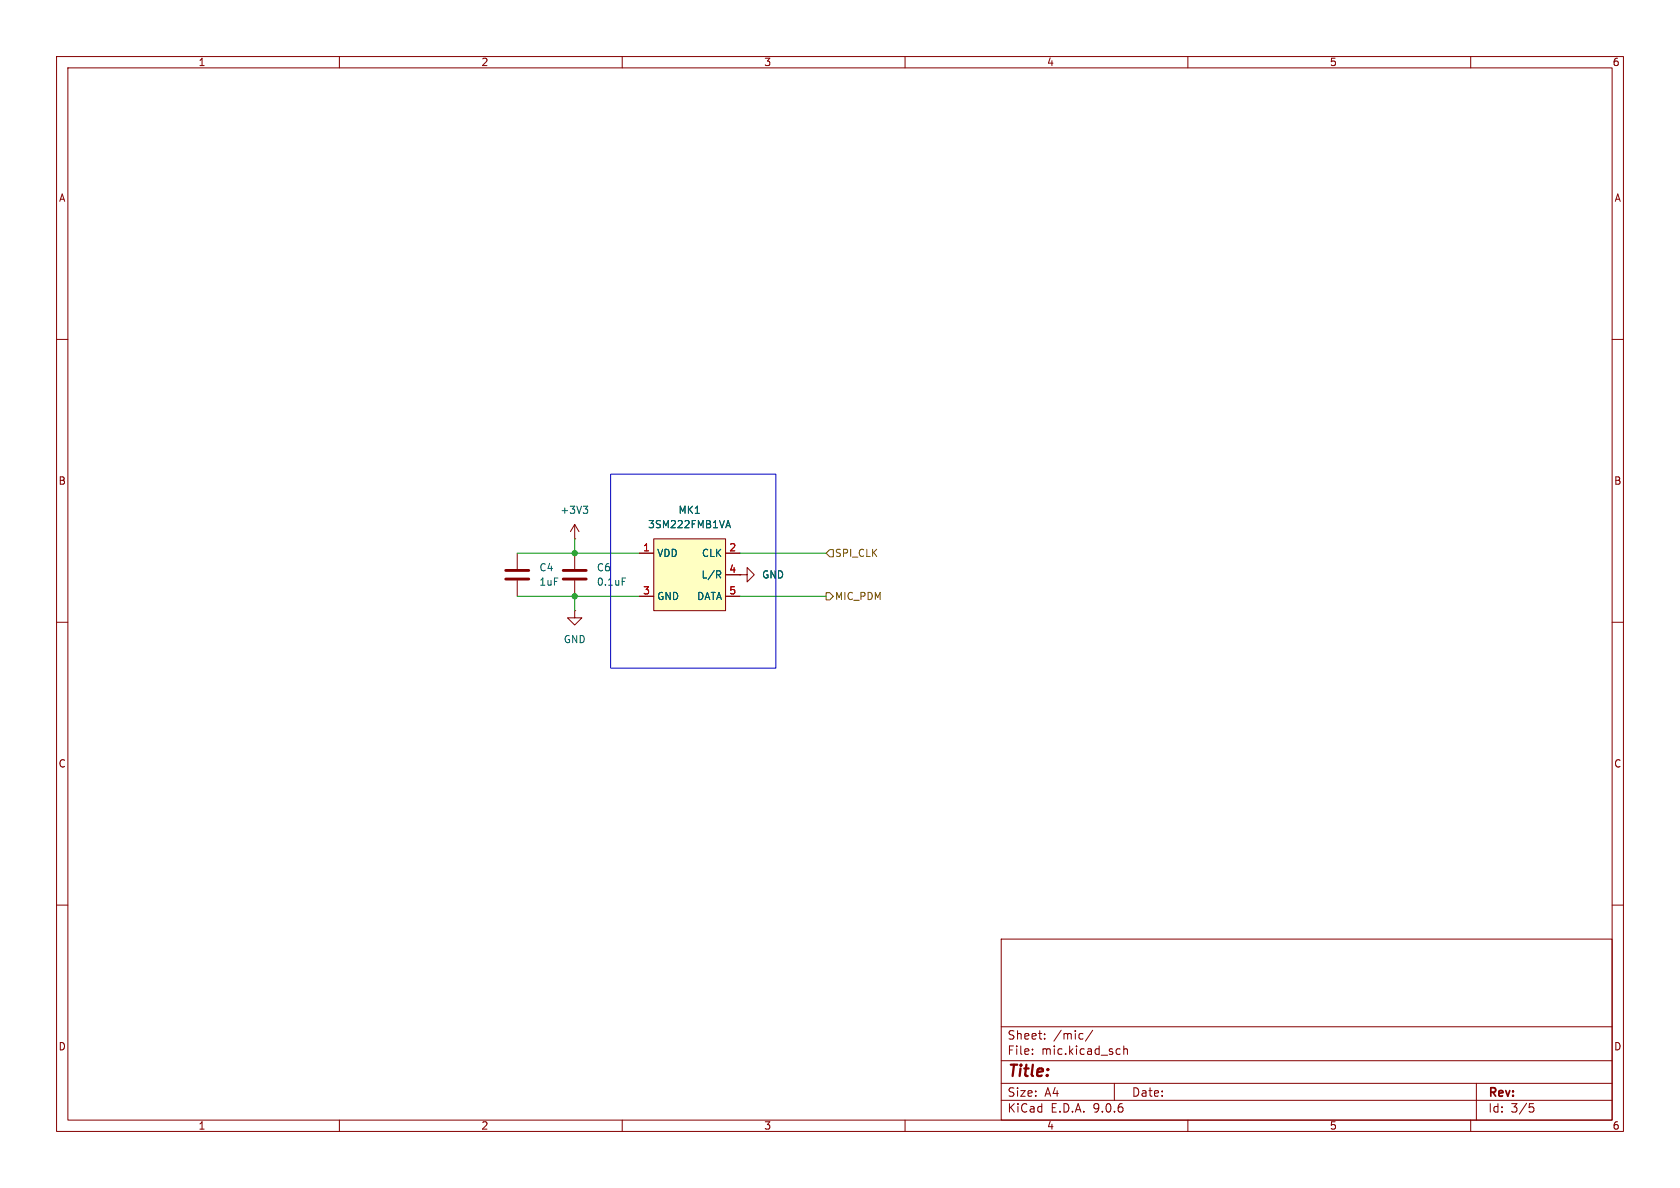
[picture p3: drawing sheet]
(kicad_sch
 (version 20250114)
 (generator "eeschema")
 (generator_version "9.0")
 (paper "A4")
 (lib_symbols
  (symbol "3SM222FMB1VA:_1" (exclude_from_sim no) (in_bom yes) (on_board yes)
   (property "Reference" "MK" (at 0 0 0) (effects (font (size 1.27 1.27))))
   (property "Value" "3SM222FMB1VA" (at 0 0 0) (effects (font (size 1.27 1.27))))
   (property "Footprint" "" (at 0 0 0) (effects (font (size 1.27 1.27)) (hide yes)))
   (property "Datasheet" "https://mm.digikey.com/Volume0/opasdata/d220001/medias/docus/6403/3SM222FMB1VA.PDF" (at 0 0 0) (effects (font (size 1.27 1.27)) (hide yes)))
   (property "Description" "3SM222FMB1VA MEMS Microphone IC" (at 0 0 0) (effects (font (size 1.27 1.27)) (hide yes)))
   (symbol "_1_0_1"
    (rectangle (start -6.35 -1.27) (end 6.35 -13.97) (stroke (width 0) (type default)) (fill (type color) (color 255 255 194 1))))
   (symbol "_1_1_1"
    (pin power_in line (at -8.89 -3.81 0) (length 2.54) (name "VDD" (effects (font (size 1.27 1.27)))) (number "1" (effects (font (size 1.27 1.27)))))
    (pin power_out line (at -8.89 -11.43 0) (length 2.54) (name "GND" (effects (font (size 1.27 1.27)))) (number "3" (effects (font (size 1.27 1.27)))))
    (pin input line (at 8.89 -3.81 180) (length 2.54) (name "CLK" (effects (font (size 1.27 1.27)))) (number "2" (effects (font (size 1.27 1.27)))))
    (pin input line (at 8.89 -7.62 180) (length 2.54) (name "L/R" (effects (font (size 1.27 1.27)))) (number "4" (effects (font (size 1.27 1.27)))))
    (pin output line (at 8.89 -11.43 180) (length 2.54) (name "DATA" (effects (font (size 1.27 1.27)))) (number "5" (effects (font (size 1.27 1.27))))))
   (embedded_fonts no))
  (symbol "Device:C"
   (pin_numbers (hide yes))
   (pin_names
    (offset 0.254)) (exclude_from_sim no) (in_bom yes) (on_board yes)
   (property "Reference" "C" (at 0.635 2.54 0) (effects (font (size 1.27 1.27)) (justify left)))
   (property "Value" "C" (at 0.635 -2.54 0) (effects (font (size 1.27 1.27)) (justify left)))
   (property "Footprint" "" (at 0.9652 -3.81 0) (effects (font (size 1.27 1.27)) (hide yes)))
   (property "Datasheet" "~" (at 0 0 0) (effects (font (size 1.27 1.27)) (hide yes)))
   (property "Description" "Unpolarized capacitor" (at 0 0 0) (effects (font (size 1.27 1.27)) (hide yes)))
   (symbol "C_0_1"
    (polyline (pts (xy -2.032 0.762) (xy 2.032 0.762)) (stroke (width 0.508) (type default)) (fill (type none)))
    (polyline (pts (xy -2.032 -0.762) (xy 2.032 -0.762)) (stroke (width 0.508) (type default)) (fill (type none))))
   (symbol "C_1_1"
    (pin passive line (at 0 3.81 270) (length 2.794) (name "~" (effects (font (size 1.27 1.27)))) (number "1" (effects (font (size 1.27 1.27)))))
    (pin passive line (at 0 -3.81 90) (length 2.794) (name "~" (effects (font (size 1.27 1.27)))) (number "2" (effects (font (size 1.27 1.27))))))
   (embedded_fonts no))
  (symbol "power:+3V3"
   (power)
   (pin_numbers (hide yes))
   (pin_names
    (offset 0) (hide yes)) (exclude_from_sim no) (in_bom yes) (on_board yes)
   (property "Reference" "#PWR" (at 0 -3.81 0) (effects (font (size 1.27 1.27)) (hide yes)))
   (property "Value" "+3V3" (at 0 3.556 0) (effects (font (size 1.27 1.27))))
   (property "Footprint" "" (at 0 0 0) (effects (font (size 1.27 1.27)) (hide yes)))
   (property "Datasheet" "" (at 0 0 0) (effects (font (size 1.27 1.27)) (hide yes)))
   (property "Description" "Power symbol creates a global label with name \"+3V3\"" (at 0 0 0) (effects (font (size 1.27 1.27)) (hide yes)))
   (symbol "+3V3_0_1"
    (polyline (pts (xy -0.762 1.27) (xy 0 2.54)) (stroke (width 0) (type default)) (fill (type none)))
    (polyline (pts (xy 0 2.54) (xy 0.762 1.27)) (stroke (width 0) (type default)) (fill (type none)))
    (polyline (pts (xy 0 0) (xy 0 2.54)) (stroke (width 0) (type default)) (fill (type none))))
   (symbol "+3V3_1_1"
    (pin power_in line (at 0 0 90) (length 0) (name "~" (effects (font (size 1.27 1.27)))) (number "1" (effects (font (size 1.27 1.27))))))
   (embedded_fonts no))
  (symbol "power:GND"
   (power)
   (pin_numbers (hide yes))
   (pin_names
    (offset 0) (hide yes)) (exclude_from_sim no) (in_bom yes) (on_board yes)
   (property "Reference" "#PWR" (at 0 -6.35 0) (effects (font (size 1.27 1.27)) (hide yes)))
   (property "Value" "GND" (at 0 -3.81 0) (effects (font (size 1.27 1.27))))
   (property "Footprint" "" (at 0 0 0) (effects (font (size 1.27 1.27)) (hide yes)))
   (property "Datasheet" "" (at 0 0 0) (effects (font (size 1.27 1.27)) (hide yes)))
   (property "Description" "Power symbol creates a global label with name \"GND\" , ground" (at 0 0 0) (effects (font (size 1.27 1.27)) (hide yes)))
   (symbol "GND_0_1"
    (polyline (pts (xy 0 0) (xy 0 -1.27) (xy 1.27 -1.27) (xy 0 -2.54) (xy -1.27 -1.27) (xy 0 -1.27)) (stroke (width 0) (type default)) (fill (type none))))
   (symbol "GND_1_1"
    (pin power_in line (at 0 0 270) (length 0) (name "~" (effects (font (size 1.27 1.27)))) (number "1" (effects (font (size 1.27 1.27))))))
   (embedded_fonts no)))
 (rectangle
  (start 107.95 83.82)
  (end 137.16 118.11)
  (stroke (width 0) (type default))
  (fill (type none)))
 (junction
  (at 101.6 105.41)
  (diameter 0)
  (color 0 0 0 0))
 (junction
  (at 101.6 97.79)
  (diameter 0)
  (color 0 0 0 0))
 (wire
  (pts (xy 130.81 105.41) (xy 146.05 105.41))
  (stroke (width 0) (type default)))
 (wire
  (pts (xy 91.44 105.41) (xy 101.6 105.41))
  (stroke (width 0) (type default)))
 (wire
  (pts (xy 130.81 97.79) (xy 146.05 97.79))
  (stroke (width 0) (type default)))
 (wire
  (pts (xy 91.44 97.79) (xy 101.6 97.79))
  (stroke (width 0) (type default)))
 (wire
  (pts (xy 101.6 105.41) (xy 113.03 105.41))
  (stroke (width 0) (type default)))
 (wire
  (pts (xy 101.6 107.95) (xy 101.6 105.41))
  (stroke (width 0) (type default)))
 (wire
  (pts (xy 101.6 97.79) (xy 113.03 97.79))
  (stroke (width 0) (type default)))
 (wire
  (pts (xy 101.6 95.25) (xy 101.6 97.79))
  (stroke (width 0) (type default)))
 (hierarchical_label "MIC_PDM"
  (shape output)
  (at 146.05 105.41 0)
  (effects (font (size 1.27 1.27)) (justify left)))
 (hierarchical_label "SPI_CLK"
  (shape input)
  (at 146.05 97.79 0)
  (effects (font (size 1.27 1.27)) (justify left)))
 (symbol
  (lib_id "Device:C")
  (at 101.6 101.6 0)
  (unit 1)
  (exclude_from_sim no)
  (in_bom yes)
  (on_board yes)
  (dnp no)
  (fields_autoplaced yes)
  (property "Reference" "C6" (at 105.41 100.3299 0) (effects (font (size 1.27 1.27)) (justify left)))
  (property "Value" "0.1uF" (at 105.41 102.8699 0) (effects (font (size 1.27 1.27)) (justify left)))
  (property "Footprint" "Capacitor_SMD:C_0402_1005Metric" (at 102.5652 105.41 0) (effects (font (size 1.27 1.27)) (hide yes)))
  (property "Datasheet" "~" (at 101.6 101.6 0) (effects (font (size 1.27 1.27)) (hide yes)))
  (property "Description" "Unpolarized capacitor" (at 101.6 101.6 0) (effects (font (size 1.27 1.27)) (hide yes)))
  (property "Vendor" "https://www.lcsc.com/product-detail/C6119883.html" (at 101.6 101.6 0) (effects (font (size 1.27 1.27)) (hide yes)))
  (property "Est Cost" "0.002" (at 101.6 101.6 0) (effects (font (size 1.27 1.27)) (hide yes)))
  (property "AVAILABILITY" "" (at 101.6 101.6 0) (effects (font (size 1.27 1.27)) (hide yes)))
  (property "Availability" "" (at 101.6 101.6 0) (effects (font (size 1.27 1.27)) (hide yes)))
  (property "Check_prices" "" (at 101.6 101.6 0) (effects (font (size 1.27 1.27)) (hide yes)))
  (property "DESCRIPTION" "" (at 101.6 101.6 0) (effects (font (size 1.27 1.27)) (hide yes)))
  (property "Description_1" "" (at 101.6 101.6 0) (effects (font (size 1.27 1.27)) (hide yes)))
  (property "Est Cost AUD" "" (at 101.6 101.6 0) (effects (font (size 1.27 1.27)) (hide yes)))
  (property "MF" "" (at 101.6 101.6 0) (effects (font (size 1.27 1.27)) (hide yes)))
  (property "MP" "" (at 101.6 101.6 0) (effects (font (size 1.27 1.27)) (hide yes)))
  (property "PACKAGE" "" (at 101.6 101.6 0) (effects (font (size 1.27 1.27)) (hide yes)))
  (property "PRICE" "" (at 101.6 101.6 0) (effects (font (size 1.27 1.27)) (hide yes)))
  (property "Package" "" (at 101.6 101.6 0) (effects (font (size 1.27 1.27)) (hide yes)))
  (property "Price" "" (at 101.6 101.6 0) (effects (font (size 1.27 1.27)) (hide yes)))
  (property "SnapEDA_Link" "" (at 101.6 101.6 0) (effects (font (size 1.27 1.27)) (hide yes)))
  (property "Field6" "" (at 101.6 101.6 0) (effects (font (size 1.27 1.27)) (hide yes)))
  (pin "2")
  (pin "1"))
 (symbol
  (lib_id "power:+3V3")
  (at 101.6 95.25 0)
  (unit 1)
  (exclude_from_sim no)
  (in_bom yes)
  (on_board yes)
  (dnp no)
  (fields_autoplaced yes)
  (property "Reference" "#PWR022" (at 101.6 99.06 0) (effects (font (size 1.27 1.27)) (hide yes)))
  (property "Value" "+3V3" (at 101.6 90.17 0) (effects (font (size 1.27 1.27))))
  (property "Footprint" "" (at 101.6 95.25 0) (effects (font (size 1.27 1.27)) (hide yes)))
  (property "Datasheet" "" (at 101.6 95.25 0) (effects (font (size 1.27 1.27)) (hide yes)))
  (property "Description" "Power symbol creates a global label with name \"+3V3\"" (at 101.6 95.25 0) (effects (font (size 1.27 1.27)) (hide yes)))
  (pin "1"))
 (symbol
  (lib_id "3SM222FMB1VA:_1")
  (at 121.92 93.98 0)
  (unit 1)
  (exclude_from_sim no)
  (in_bom yes)
  (on_board yes)
  (dnp no)
  (fields_autoplaced yes)
  (property "Reference" "MK1" (at 121.92 90.17 0) (effects (font (size 1.27 1.27))))
  (property "Value" "3SM222FMB1VA" (at 121.92 92.71 0) (effects (font (size 1.27 1.27))))
  (property "Footprint" "3SM222FMB1VA:_1" (at 121.92 93.98 0) (effects (font (size 1.27 1.27)) (hide yes)))
  (property "Datasheet" "https://mm.digikey.com/Volume0/opasdata/d220001/medias/docus/6403/3SM222FMB1VA.PDF" (at 121.92 93.98 0) (effects (font (size 1.27 1.27)) (hide yes)))
  (property "Description" "3SM222FMB1VA MEMS Microphone IC" (at 121.92 93.98 0) (effects (font (size 1.27 1.27)) (hide yes)))
  (property "Est Cost" "0.33178" (at 121.92 93.98 0) (effects (font (size 1.27 1.27)) (hide yes)))
  (property "Vendor" "https://www.digikey.com.au/en/products/detail/3s-solid-state-system/3SM222FMB1VA/25559041" (at 121.92 93.98 0) (effects (font (size 1.27 1.27)) (hide yes)))
  (property "AVAILABILITY" "" (at 121.92 93.98 0) (effects (font (size 1.27 1.27)) (hide yes)))
  (property "Availability" "" (at 121.92 93.98 0) (effects (font (size 1.27 1.27)) (hide yes)))
  (property "Check_prices" "" (at 121.92 93.98 0) (effects (font (size 1.27 1.27)) (hide yes)))
  (property "DESCRIPTION" "" (at 121.92 93.98 0) (effects (font (size 1.27 1.27)) (hide yes)))
  (property "Description_1" "" (at 121.92 93.98 0) (effects (font (size 1.27 1.27)) (hide yes)))
  (property "Est Cost AUD" "" (at 121.92 93.98 0) (effects (font (size 1.27 1.27)) (hide yes)))
  (property "MF" "" (at 121.92 93.98 0) (effects (font (size 1.27 1.27)) (hide yes)))
  (property "MP" "" (at 121.92 93.98 0) (effects (font (size 1.27 1.27)) (hide yes)))
  (property "PACKAGE" "" (at 121.92 93.98 0) (effects (font (size 1.27 1.27)) (hide yes)))
  (property "PRICE" "" (at 121.92 93.98 0) (effects (font (size 1.27 1.27)) (hide yes)))
  (property "Package" "" (at 121.92 93.98 0) (effects (font (size 1.27 1.27)) (hide yes)))
  (property "Price" "" (at 121.92 93.98 0) (effects (font (size 1.27 1.27)) (hide yes)))
  (property "SnapEDA_Link" "" (at 121.92 93.98 0) (effects (font (size 1.27 1.27)) (hide yes)))
  (property "Field6" "" (at 121.92 93.98 0) (effects (font (size 1.27 1.27)) (hide yes)))
  (pin "3")
  (pin "4")
  (pin "2")
  (pin "5")
  (pin "1"))
 (symbol
  (lib_id "power:GND")
  (at 130.81 101.6 90)
  (unit 1)
  (exclude_from_sim no)
  (in_bom yes)
  (on_board yes)
  (dnp no)
  (fields_autoplaced yes)
  (property "Reference" "#PWR019" (at 137.16 101.6 0) (effects (font (size 1.27 1.27)) (hide yes)))
  (property "Value" "GND" (at 134.62 101.5999 90) (effects (font (size 1.27 1.27)) (justify right)))
  (property "Footprint" "" (at 130.81 101.6 0) (effects (font (size 1.27 1.27)) (hide yes)))
  (property "Datasheet" "" (at 130.81 101.6 0) (effects (font (size 1.27 1.27)) (hide yes)))
  (property "Description" "Power symbol creates a global label with name \"GND\" , ground" (at 130.81 101.6 0) (effects (font (size 1.27 1.27)) (hide yes)))
  (pin "1"))
 (symbol
  (lib_id "Device:C")
  (at 91.44 101.6 0)
  (unit 1)
  (exclude_from_sim no)
  (in_bom yes)
  (on_board yes)
  (dnp no)
  (fields_autoplaced yes)
  (property "Reference" "C4" (at 95.25 100.3299 0) (effects (font (size 1.27 1.27)) (justify left)))
  (property "Value" "1uF" (at 95.25 102.8699 0) (effects (font (size 1.27 1.27)) (justify left)))
  (property "Footprint" "Capacitor_SMD:C_0402_1005Metric" (at 92.4052 105.41 0) (effects (font (size 1.27 1.27)) (hide yes)))
  (property "Datasheet" "~" (at 91.44 101.6 0) (effects (font (size 1.27 1.27)) (hide yes)))
  (property "Description" "Unpolarized capacitor" (at 91.44 101.6 0) (effects (font (size 1.27 1.27)) (hide yes)))
  (property "Vendor" "https://www.lcsc.com/product-detail/C6119818.html" (at 91.44 101.6 0) (effects (font (size 1.27 1.27)) (hide yes)))
  (property "Est Cost" "0.0027" (at 91.44 101.6 0) (effects (font (size 1.27 1.27)) (hide yes)))
  (property "AVAILABILITY" "" (at 91.44 101.6 0) (effects (font (size 1.27 1.27)) (hide yes)))
  (property "Availability" "" (at 91.44 101.6 0) (effects (font (size 1.27 1.27)) (hide yes)))
  (property "Check_prices" "" (at 91.44 101.6 0) (effects (font (size 1.27 1.27)) (hide yes)))
  (property "DESCRIPTION" "" (at 91.44 101.6 0) (effects (font (size 1.27 1.27)) (hide yes)))
  (property "Description_1" "" (at 91.44 101.6 0) (effects (font (size 1.27 1.27)) (hide yes)))
  (property "Est Cost AUD" "" (at 91.44 101.6 0) (effects (font (size 1.27 1.27)) (hide yes)))
  (property "MF" "" (at 91.44 101.6 0) (effects (font (size 1.27 1.27)) (hide yes)))
  (property "MP" "" (at 91.44 101.6 0) (effects (font (size 1.27 1.27)) (hide yes)))
  (property "PACKAGE" "" (at 91.44 101.6 0) (effects (font (size 1.27 1.27)) (hide yes)))
  (property "PRICE" "" (at 91.44 101.6 0) (effects (font (size 1.27 1.27)) (hide yes)))
  (property "Package" "" (at 91.44 101.6 0) (effects (font (size 1.27 1.27)) (hide yes)))
  (property "Price" "" (at 91.44 101.6 0) (effects (font (size 1.27 1.27)) (hide yes)))
  (property "SnapEDA_Link" "" (at 91.44 101.6 0) (effects (font (size 1.27 1.27)) (hide yes)))
  (property "Field6" "" (at 91.44 101.6 0) (effects (font (size 1.27 1.27)) (hide yes)))
  (pin "1")
  (pin "2"))
 (symbol
  (lib_id "power:GND")
  (at 101.6 107.95 0)
  (unit 1)
  (exclude_from_sim no)
  (in_bom yes)
  (on_board yes)
  (dnp no)
  (fields_autoplaced yes)
  (property "Reference" "#PWR024" (at 101.6 114.3 0) (effects (font (size 1.27 1.27)) (hide yes)))
  (property "Value" "GND" (at 101.6 113.03 0) (effects (font (size 1.27 1.27))))
  (property "Footprint" "" (at 101.6 107.95 0) (effects (font (size 1.27 1.27)) (hide yes)))
  (property "Datasheet" "" (at 101.6 107.95 0) (effects (font (size 1.27 1.27)) (hide yes)))
  (property "Description" "Power symbol creates a global label with name \"GND\" , ground" (at 101.6 107.95 0) (effects (font (size 1.27 1.27)) (hide yes)))
  (pin "1")))
